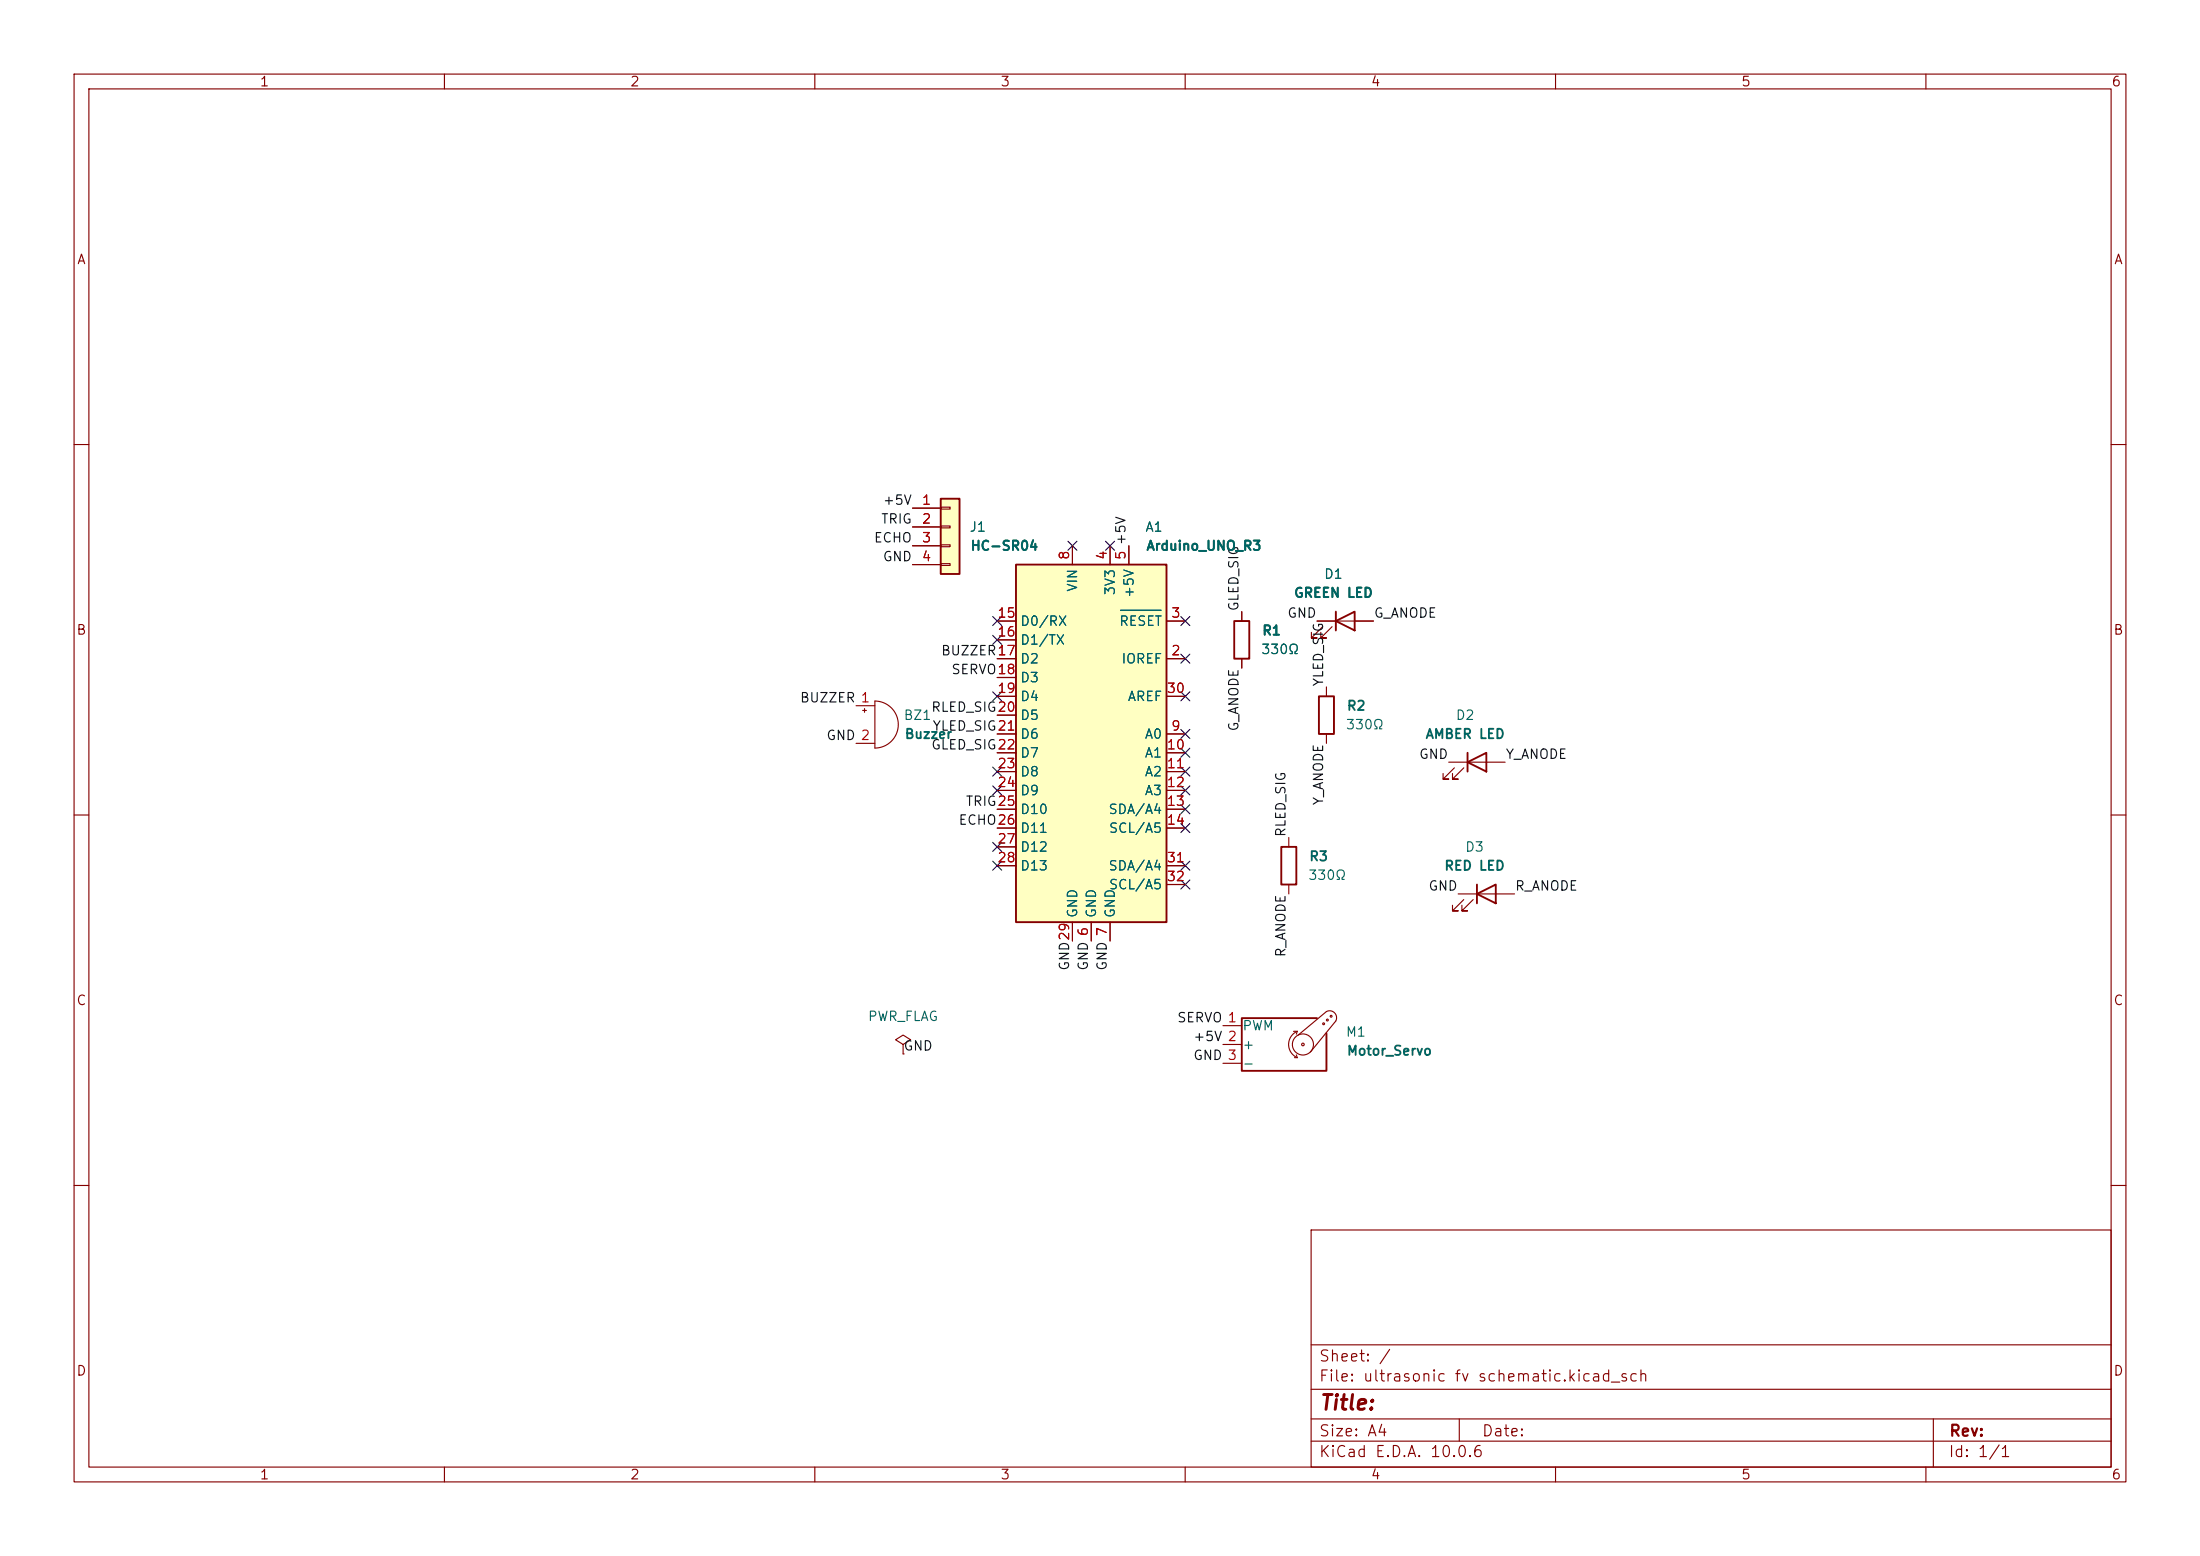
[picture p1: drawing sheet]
<svg xmlns="http://www.w3.org/2000/svg" width="297mm" height="210mm" viewBox="0 0 297 210" stroke-linecap="round" stroke-linejoin="round" font-family="sans-serif">
<g fill="none" stroke="#840000" stroke-width=".15">
<path d="M10 10h277v190h-277zM12 12h273v186h-273zM60 10v2M110 10v2M160 10v2M210 10v2M260 10v2M10 60h2M285 60h2M115.6 95.3h2.5M116.5 95.9h.5M116.7 95.6v.5"/>
<path d="M118.1 94.6a3.2 3.2 0 0 1 3.2 3.2 3.2 3.2 0 0 1-3.2 3.2zM177.8 83.8h7.6M178.6 84.6l-1.6 1.5h.8h-.8v-.8M179.1 92.7v1.3M179.1 99.1v1.2M179.8 84.6l-1.5 1.5h.8h-.8v-.8M10 110h2M115.6 100.3h2.5M174 113v1.3M174 119.4v1.3M195.6 102.9h7.6M196.3 103.6l-1.5 1.6h.8h-.8v-.8"/>
<path d="M197.6 103.6l-1.5 1.6h.7h-.7v-.8M285 110h2M196.8 120.7h7.7M197.6 121.4l-1.5 1.5h.7h-.7v-.7M198.9 121.4l-1.5 1.5h.7h-.7v-.7M10 160h2M177 166h108v32h-108zM285 160h2M60 198v2M110 198v2M160 198v2M177 194.5h108"/>
<path d="M177 191.5h108M177 187.5h108M177 181.5h108M197 191.5v3M210 198v2M260 198v2M261 191.5v6.5"/>
</g>
<path d="M178.1 94h2v5.1h-2zM180.3 83.8l2.6-1.2v2.5zM180.3 82.6v2.5M173 114.3h2v5.1h-2zM198.1 102.9l2.6-1.3v2.5zM198.1 101.6v2.5M199.4 119.4v2.5M199.4 120.7l2.5-1.3v2.5z" fill="none" stroke="#840000" stroke-width=".25"/>
<path d="M137.2 76.2h20.3v48.3h-20.3z" fill="#ffffc2"/>
<path d="M137.2 76.2h20.3v48.3h-20.3zM166.6 83.8h2.1v5.1h-2.1zM177.8 137.4h-10.2v7.1h11.5v-5.1" fill="none" stroke="#840000" stroke-width=".25"/>
<g fill="none" stroke="#840000" stroke-width=".15">
<path d="M144.8 73.7v2.5M149.9 73.7v2.5M152.4 73.7v2.5M134.6 88.9h2.6M134.6 83.8h2.6M134.6 99.1h2.6M134.6 86.4h2.6M134.6 91.4h2.6M134.6 94h2.6M134.6 96.5h2.6M157.5 88.9h2.5M157.5 83.8h2.5"/>
<path d="M157.5 99.1h2.5M157.5 94h2.5M167.6 82.6v1.2M167.6 88.9v1.3M134.6 101.6h2.6M134.6 104.1h2.6M134.6 106.7h2.6M134.6 109.2h2.6M134.6 111.8h2.6M134.6 114.3h2.6M134.6 116.8h2.6M157.5 101.6h2.5"/>
<path d="M157.5 104.1h2.5M157.5 106.7h2.5M157.5 109.2h2.5M157.5 111.8h2.5M157.5 116.8h2.5M157.5 119.4h2.5M144.8 124.5v2.5M147.3 124.5v2.5M149.9 124.5v2.5M165.1 138.4h2.5M174.6 139.2h.5M175.1 139.2a1.94 1.94 0 0 0-1.1 1.8 1.94 1.94 0 0 0 1.1 1.7"/>
<path d="M175.1 139.2l-.1 .4M175.3 139.7l3.8-3.2a.94 .94 0 0 1 1.1 .2 .94 .94 0 0 1 .1 1.1l-3.4 4.2M121.9 141l1-.7-1-.6-1 .6 1 .7v1.2M121.9 142.2h.1M165.1 141h2.5M165.1 143.5h2.5M174.8 142.7h.3M175 142.4l.1 .3"/>
<circle cx="178.7" cy="138.2" r=".13"/>
<circle cx="179.2" cy="137.7" r=".13"/>
<circle cx="179.7" cy="137.2" r=".13"/>
<circle cx="175.9" cy="141" r=".18"/>
<circle cx="175.9" cy="141" r="1.42"/>
</g>
<path d="M151.3 82.4h5.4" fill="none" stroke="#006464" stroke-width=".15"/>
<path d="M127 67.3h2.5v10.2h-2.5z" fill="#ffffc2"/>
<path d="M127 67.3h2.5v10.2h-2.5z" fill="none" stroke="#840000" stroke-width=".25"/>
<g fill="none" stroke="#840000" stroke-width=".15">
<path d="M123.2 68.6h3.8M123.2 71.1h3.8M123.2 73.7h3.8M123.2 76.2h3.8M127 68.5h1.3v.2h-1.3zM127 71h1.3v.2h-1.3zM127 73.5h1.3v.3h-1.3zM127 76.1h1.3v.2h-1.3zM144.8 73.7v2.5M149.9 73.7v2.5M152.4 73.7v2.5M134.6 88.9h2.6"/>
<path d="M134.6 83.8h2.6M134.6 99.1h2.6M134.6 86.4h2.6M134.6 91.4h2.6M134.6 94h2.6M134.6 96.5h2.6M157.5 88.9h2.5M157.5 83.8h2.5M157.5 99.1h2.5M157.5 94h2.5M167.6 82.6v1.2M167.6 88.9v1.3"/>
<path d="M177.8 83.8h2.5M182.9 83.8h2.5M134.6 101.6h2.6M134.6 104.1h2.6M134.6 106.7h2.6M134.6 109.2h2.6M134.6 111.8h2.6M134.6 114.3h2.6M134.6 116.8h2.6M157.5 101.6h2.5M157.5 104.1h2.5M157.5 106.7h2.5"/>
<path d="M157.5 109.2h2.5M157.5 111.8h2.5M157.5 116.8h2.5M157.5 119.4h2.5M144.8 124.5v2.5M147.3 124.5v2.5M149.9 124.5v2.5"/>
</g>
<g fill="none" stroke="#000084" stroke-width=".15">
<path d="M144.2 73.1l1.2 1.2M145.4 73.1l-1.2 1.2M149.3 73.1l1.2 1.2M150.5 73.1l-1.2 1.2M134 85.8l1.2 1.2M134 83.2l1.2 1.2M134 93.4l1.2 1.2M135.2 85.8l-1.2 1.2M135.2 83.2l-1.2 1.2M135.2 93.4l-1.2 1.2M159.4 98.5l1.2 1.2M159.4 93.4l1.2 1.2"/>
<path d="M159.4 83.2l1.2 1.2M159.4 88.3l1.2 1.2M160.6 98.5l-1.2 1.2M160.6 93.4l-1.2 1.2M160.6 83.2l-1.2 1.2M160.6 88.3l-1.2 1.2M134 103.5l1.2 1.2M134 106.1l1.2 1.2M134 116.2l1.2 1.2M134 113.7l1.2 1.2M135.2 103.5l-1.2 1.2M135.2 106.1l-1.2 1.2"/>
<path d="M135.2 113.7l-1.2 1.2M135.2 116.2l-1.2 1.2M159.4 101l1.2 1.2M159.4 108.6l1.2 1.2M159.4 106.1l1.2 1.2M159.4 111.2l1.2 1.2M159.4 103.5l1.2 1.2M159.4 116.2l1.2 1.2M159.4 118.8l1.2 1.2M160.6 101l-1.2 1.2M160.6 108.6l-1.2 1.2M160.6 106.1l-1.2 1.2"/>
<path d="M160.6 111.2l-1.2 1.2M160.6 103.5l-1.2 1.2M160.6 116.2l-1.2 1.2M160.6 118.8l-1.2 1.2"/>
</g>
<path d="M151.3 82.4h5.4" fill="none" stroke="#006464" stroke-width=".15"/>
<text font-size="2" fill="#840000" x="178" y="190.8">Title:</text>
<g font-size="1.5" fill="#840000">
<text x="178" y="184.1">Sheet: /</text>
<text x="178" y="186.8">File: ultrasonic fv schematic.kicad_sch</text>
<text x="178" y="197">KiCad E.D.A. 10.0.6</text>
<text x="178" y="194.2">Size: A4</text>
<text x="200" y="194.2">Date:</text>
<text x="263" y="197">Id: 1/1</text>
<text x="263" y="194.2">Rev:</text>
</g>
<g font-size="1.3" fill="#840000">
<text x="35" y="12">1</text>
<text x="85" y="12">2</text>
<text x="135" y="12">3</text>
<text x="185" y="12">4</text>
<text x="235" y="12">5</text>
<text x="285" y="12">6</text>
<text x="10.3" y="36">A</text>
<text x="285.3" y="36">A</text>
<text x="10.2" y="86">B</text>
<text x="285.2" y="86">B</text>
<text x="10.2" y="136">C</text>
<text x="285.2" y="136">C</text>
<text x="10.2" y="186">D</text>
<text x="285.2" y="186">D</text>
<text x="35" y="200">1</text>
<text x="85" y="200">2</text>
<text x="135" y="200">3</text>
<text x="185" y="200">4</text>
<text x="235" y="200">5</text>
<text x="285" y="200">6</text>
</g>
<g font-size="1.3" fill="#0f0f0f">
<text x="118.9" y="71">TRIG</text>
<text x="119.1" y="68.5">+5V</text>
<text x="117.9" y="73.5">ECHO</text>
<text x="119.1" y="76.1">GND</text>
<text x="167.5" y="82.6" transform="rotate(-90 167.5 82.6)">GLED_SIG</text>
<text x="173.7" y="83.7">GND</text>
<text x="185.4" y="83.7">G_ANODE</text>
<text x="127" y="88.8">BUZZER17</text>
<text x="107.9" y="95.1">BUZZER 1</text>
<text x="128.3" y="91.3">SERVO18</text>
<text x="178.9" y="92.7" transform="rotate(-90 178.9 92.7)">YLED_SIG</text>
<text x="111.5" y="100.2">GND 2</text>
<text x="125.6" y="101.5">GLED_SIG22</text>
<text x="125.6" y="96.4">RLED_SIG20</text>
<text x="125.8" y="98.9">YLED_SIG21</text>
<text x="167.5" y="98.8" transform="rotate(-90 167.5 98.8)">G_ANODE</text>
<text x="191.5" y="102.7">GND</text>
<text x="203.2" y="102.7">Y_ANODE</text>
<text x="129.3" y="111.6">ECHO26</text>
<text x="130.3" y="109.1">TRIG25</text>
<text x="173.9" y="113.1" transform="rotate(-90 173.9 113.1)">RLED_SIG</text>
<text x="178.9" y="108.8" transform="rotate(-90 178.9 108.8)">Y_ANODE</text>
<text x="192.8" y="120.5">GND</text>
<text x="204.4" y="120.5">R_ANODE</text>
<text x="144.7" y="131.1" transform="rotate(-90 144.7 131.1)">GND29</text>
<text x="147.2" y="131.1" transform="rotate(-90 147.2 131.1)">GND 6</text>
<text x="149.7" y="131.1" transform="rotate(-90 149.7 131.1)">GND 7</text>
<text x="173.9" y="129.3" transform="rotate(-90 173.9 129.3)">R_ANODE</text>
<text x="121.9" y="142.1">GND</text>
<text x="158.8" y="138.3">SERVO 1</text>
<text x="161" y="143.4">GND 3</text>
<text x="161" y="140.8">+5V 2</text>
</g>
<g font-size="1.3" fill="#a90000">
<text x="124.4" y="68.4">1</text>
<text x="124.4" y="71">2</text>
<text x="124.4" y="73.5">3</text>
<text x="124.4" y="76.1">4</text>
<text x="144.6" y="75.7" transform="rotate(-90 144.6 75.7)">8</text>
<text x="149.7" y="75.7" transform="rotate(-90 149.7 75.7)">4</text>
<text x="152.3" y="75.7" transform="rotate(-90 152.3 75.7)">5 +5V</text>
<text x="152.3" y="75.7" transform="rotate(-90 152.3 75.7)">5</text>
<text x="134.6" y="83.7">15</text>
<text x="158" y="83.7">3</text>
<text x="134.6" y="86.2">16</text>
<text x="134.6" y="88.8">17</text>
<text x="158" y="88.8">2</text>
<text x="134.6" y="93.8">19</text>
<text x="134.6" y="91.3">18</text>
<text x="157.4" y="93.8">30</text>
<text x="134.6" y="96.4">20</text>
<text x="134.6" y="98.9">21</text>
<text x="134.6" y="101.5">22</text>
<text x="157.4" y="101.5">10</text>
<text x="158" y="98.9">9</text>
<text x="134.6" y="104">23</text>
<text x="134.6" y="106.5">24</text>
<text x="157.4" y="104">11</text>
<text x="157.4" y="106.5">12</text>
<text x="134.6" y="109.1">25</text>
<text x="134.6" y="111.6">26</text>
<text x="157.4" y="109.1">13</text>
<text x="157.4" y="111.6">14</text>
<text x="134.6" y="114.2">27</text>
<text x="134.6" y="116.7">28</text>
<text x="157.4" y="116.7">31</text>
<text x="157.4" y="119.2">32</text>
<text x="144.6" y="127.1" transform="rotate(-90 144.6 127.1)">29</text>
<text x="147.2" y="126.5" transform="rotate(-90 147.2 126.5)">6</text>
<text x="149.7" y="126.5" transform="rotate(-90 149.7 126.5)">7</text>
</g>
<g font-size="1.3" fill="#006464">
<text x="130.8" y="72.1">J1</text>
<text x="130.9" y="74.6">HC-SR04</text>
<text x="154.5" y="72.1">A1</text>
<text x="154.7" y="74.6">Arduino_UNO_R3</text>
<text x="145.7" y="80" transform="rotate(-90 145.7 80)">VIN</text>
<text x="150.8" y="80.4" transform="rotate(-90 150.8 80.4)">3V3</text>
<text x="153.4" y="80.8" transform="rotate(-90 153.4 80.8)">+5V</text>
<text x="174.6" y="81">GREEN LED</text>
<text x="178.7" y="78.4">D1</text>
<text x="137.6" y="84.8">D0/RX</text>
<text x="137.6" y="87.3">D1/TX</text>
<text x="137.6" y="89.9">D2</text>
<text x="151" y="84.8">RESET</text>
<text x="151.3" y="89.9">IOREF</text>
<text x="170.2" y="88.6">330Ω</text>
<text x="170.3" y="86">R1</text>
<text x="137.6" y="92.4">D3</text>
<text x="137.6" y="94.9">D4</text>
<text x="152.1" y="94.9">AREF</text>
<text x="121.9" y="97.5">BZ1</text>
<text x="122" y="100">Buzzer</text>
<text x="137.6" y="97.5">D5</text>
<text x="137.6" y="100">D6</text>
<text x="154.4" y="100">A0</text>
<text x="181.6" y="98.8">330Ω</text>
<text x="181.7" y="96.2">R2</text>
<text x="192.4" y="100">AMBER LED</text>
<text x="196.4" y="97.5">D2</text>
<text x="137.6" y="102.6">D7</text>
<text x="137.6" y="105.1">D8</text>
<text x="137.6" y="107.6">D9</text>
<text x="154.4" y="102.6">A1</text>
<text x="154.4" y="105.1">A2</text>
<text x="154.4" y="107.6">A3</text>
<text x="137.6" y="110.2">D10</text>
<text x="137.6" y="112.7">D11</text>
<text x="149.5" y="110.2">SDA/A4</text>
<text x="149.6" y="112.7">SCL/A5</text>
<text x="137.6" y="115.3">D12</text>
<text x="137.6" y="117.8">D13</text>
<text x="149.5" y="117.8">SDA/A4</text>
<text x="176.5" y="119.1">330Ω</text>
<text x="176.7" y="116.5">R3</text>
<text x="194.9" y="117.8">RED LED</text>
<text x="197.7" y="115.3">D3</text>
<text x="145.7" y="124" transform="rotate(-90 145.7 124)">GND</text>
<text x="148.3" y="124" transform="rotate(-90 148.3 124)">GND</text>
<text x="149.6" y="120.3">SCL/A5</text>
<text x="150.8" y="124" transform="rotate(-90 150.8 124)">GND</text>
<text x="117.1" y="138.1">PWR_FLAG</text>
<text x="167.6" y="139.4">PWM</text>
<text x="167.6" y="141.9">+</text>
<text x="181.6" y="140.2">M1</text>
<text x="181.7" y="142.8">Motor_Servo</text>
<text x="167.6" y="144.5">-</text>
</g>
</svg>
